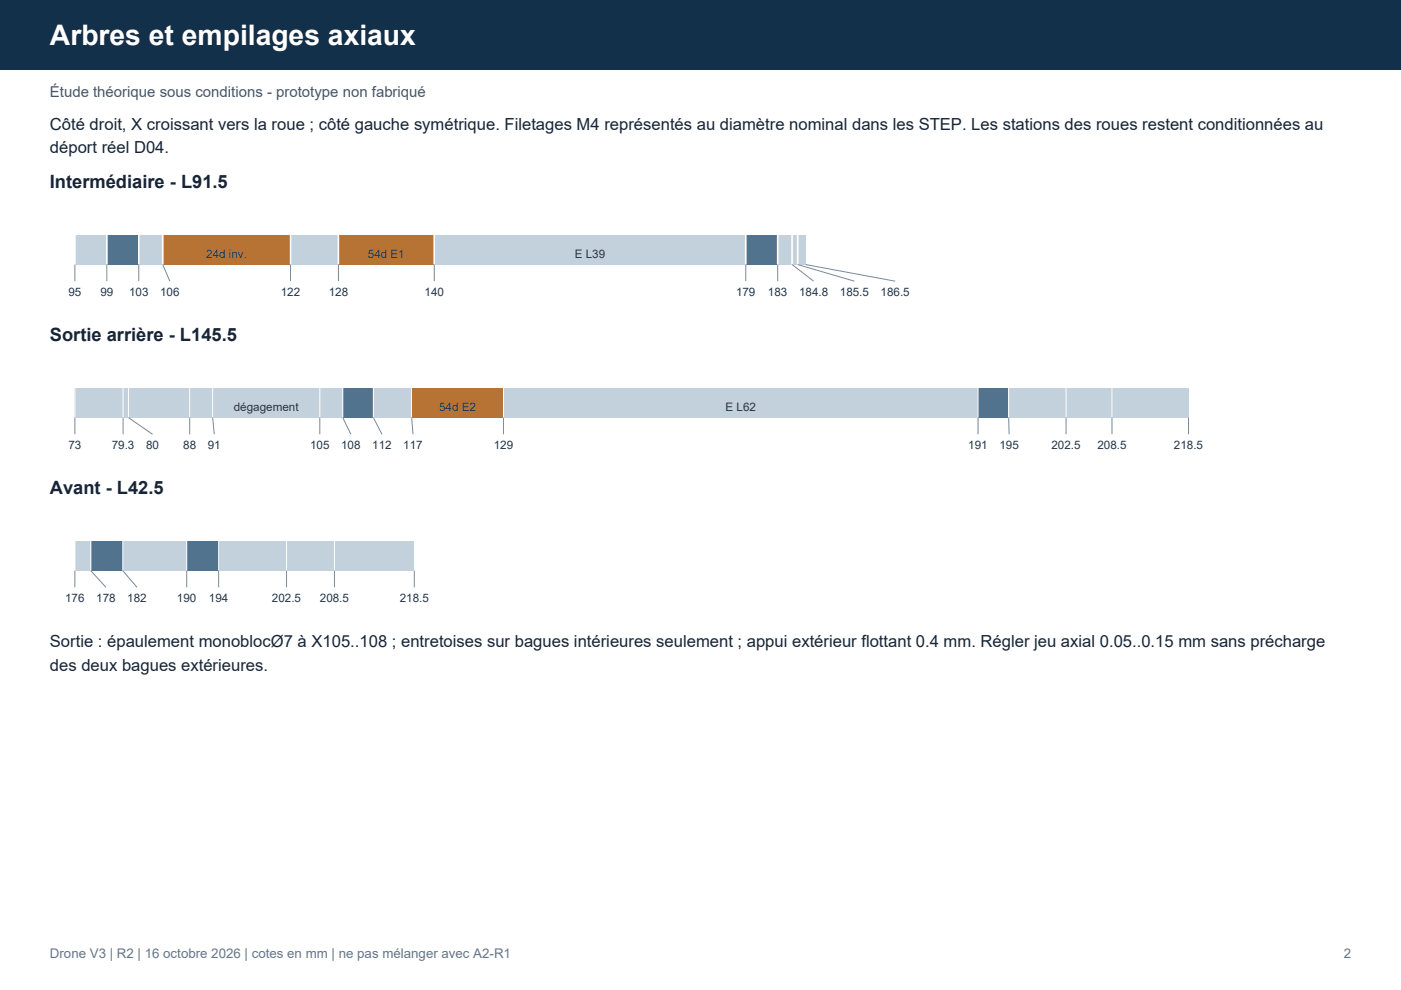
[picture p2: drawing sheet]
<svg xmlns="http://www.w3.org/2000/svg" width="297mm" height="210mm" viewBox="0 0 297 210" stroke-linecap="round" stroke-linejoin="round" font-family="sans-serif">
<path d="M0 0h297v14.8h-297z" fill-rule="evenodd" fill="#12304a"/>
<path d="M15.9 49.7h6.7v6.4h-6.7z" fill-rule="evenodd" fill="#c3d1dc"/>
<path d="M15.9 49.7v6.4" fill="none" stroke="#fff" stroke-width=".35"/>
<path d="M22.6 49.7h6.8v6.4h-6.8z" fill-rule="evenodd" fill="#52738d"/>
<path d="M22.6 49.7v6.4" fill="none" stroke="#fff" stroke-width=".35"/>
<path d="M29.4 49.7h5.1v6.4h-5.1z" fill-rule="evenodd" fill="#c3d1dc"/>
<path d="M29.4 49.7v6.4" fill="none" stroke="#fff" stroke-width=".35"/>
<path d="M34.5 49.7h27.1v6.4h-27.1z" fill-rule="evenodd" fill="#b67334"/>
<path d="M34.5 49.7v6.4" fill="none" stroke="#fff" stroke-width=".35"/>
<path d="M61.6 49.7h10.2v6.4h-10.2z" fill-rule="evenodd" fill="#c3d1dc"/>
<path d="M61.6 49.7v6.4" fill="none" stroke="#fff" stroke-width=".35"/>
<path d="M71.8 49.7h20.3v6.4h-20.3z" fill-rule="evenodd" fill="#b67334"/>
<path d="M71.8 49.7v6.4" fill="none" stroke="#fff" stroke-width=".35"/>
<path d="M92.1 49.7h66v6.4h-66z" fill-rule="evenodd" fill="#c3d1dc"/>
<path d="M92.1 49.7v6.4" fill="none" stroke="#fff" stroke-width=".35"/>
<path d="M158.1 49.7h6.8v6.4h-6.8z" fill-rule="evenodd" fill="#52738d"/>
<path d="M158.1 49.7v6.4" fill="none" stroke="#fff" stroke-width=".35"/>
<path d="M164.9 49.7h3v6.4h-3z" fill-rule="evenodd" fill="#c3d1dc"/>
<path d="M164.9 49.7v6.4" fill="none" stroke="#fff" stroke-width=".35"/>
<path d="M167.9 49.7h1.2v6.4h-1.2z" fill-rule="evenodd" fill="#c3d1dc"/>
<path d="M167.9 49.7v6.4" fill="none" stroke="#fff" stroke-width=".35"/>
<path d="M169.1 49.7h1.7v6.4h-1.7z" fill-rule="evenodd" fill="#c3d1dc"/>
<path d="M169.1 49.7v6.4" fill="none" stroke="#fff" stroke-width=".35"/>
<path d="M15.9 56.1v3.5M22.6 56.1v3.5M29.4 56.1v3.5M34.5 56.1l1.5 3.5M61.6 56.1v3.5M71.8 56.1v3.5M92.1 56.1v3.5M158.1 56.1v3.5M164.9 56.1v3.5M167.9 56.1l4.6 3.5M169.1 56.1l12.1 3.5M170.8 56.1l19 3.5" fill="none" stroke="#778b9c" stroke-width=".21"/>
<path d="M15.9 82.2h10.2v6.3h-10.2z" fill-rule="evenodd" fill="#c3d1dc"/>
<path d="M15.9 82.2v6.3" fill="none" stroke="#fff" stroke-width=".21"/>
<path d="M26.1 82.2h1.1v6.3h-1.1z" fill-rule="evenodd" fill="#c3d1dc"/>
<path d="M26.1 82.2v6.3" fill="none" stroke="#fff" stroke-width=".21"/>
<path d="M27.2 82.2h13v6.3h-13z" fill-rule="evenodd" fill="#c3d1dc"/>
<path d="M27.2 82.2v6.3" fill="none" stroke="#fff" stroke-width=".21"/>
<path d="M40.2 82.2h4.9v6.3h-4.9z" fill-rule="evenodd" fill="#c3d1dc"/>
<path d="M40.2 82.2v6.3" fill="none" stroke="#fff" stroke-width=".21"/>
<path d="M45.1 82.2h22.7v6.3h-22.7z" fill-rule="evenodd" fill="#c3d1dc"/>
<path d="M45.1 82.2v6.3" fill="none" stroke="#fff" stroke-width=".21"/>
<path d="M67.8 82.2h4.9v6.3h-4.9z" fill-rule="evenodd" fill="#c3d1dc"/>
<path d="M67.8 82.2v6.3" fill="none" stroke="#fff" stroke-width=".21"/>
<path d="M72.7 82.2h6.5v6.3h-6.5z" fill-rule="evenodd" fill="#52738d"/>
<path d="M72.7 82.2v6.3" fill="none" stroke="#fff" stroke-width=".21"/>
<path d="M79.2 82.2h8.1v6.3h-8.1z" fill-rule="evenodd" fill="#c3d1dc"/>
<path d="M79.2 82.2v6.3" fill="none" stroke="#fff" stroke-width=".21"/>
<path d="M87.3 82.2h19.5v6.3h-19.5z" fill-rule="evenodd" fill="#b67334"/>
<path d="M87.3 82.2v6.3" fill="none" stroke="#fff" stroke-width=".21"/>
<path d="M106.8 82.2h100.6v6.3h-100.6z" fill-rule="evenodd" fill="#c3d1dc"/>
<path d="M106.8 82.2v6.3" fill="none" stroke="#fff" stroke-width=".21"/>
<path d="M207.4 82.2h6.5v6.3h-6.5z" fill-rule="evenodd" fill="#52738d"/>
<path d="M207.4 82.2v6.3" fill="none" stroke="#fff" stroke-width=".21"/>
<path d="M213.9 82.2h12.1v6.3h-12.1z" fill-rule="evenodd" fill="#c3d1dc"/>
<path d="M213.9 82.2v6.3" fill="none" stroke="#fff" stroke-width=".21"/>
<path d="M226 82.2h9.8v6.3h-9.8z" fill-rule="evenodd" fill="#c3d1dc"/>
<path d="M226 82.2v6.3" fill="none" stroke="#fff" stroke-width=".21"/>
<path d="M235.8 82.2h16.2v6.3h-16.2z" fill-rule="evenodd" fill="#c3d1dc"/>
<path d="M235.8 82.2v6.3" fill="none" stroke="#fff" stroke-width=".21"/>
<g fill="none" stroke="#778b9c" stroke-width=".21">
<path d="M15.9 88.5v3.6M26.1 88.5v3.6M27.2 88.5l5.1 3.6M40.2 88.5v3.6M45.1 88.5l.3 3.6M67.8 88.5v3.6M72.7 88.5l1.7 3.6M79.2 88.5l1.8 3.6M87.3 88.5l.3 3.6M106.8 88.5v3.6M207.4 88.5v3.6M213.9 88.5l.1 3.6"/>
<path d="M226 88.5v3.6M235.8 88.5v3.6M252 88.5v3.6"/>
</g>
<path d="M15.9 114.7h3.4v6.3h-3.4z" fill-rule="evenodd" fill="#c3d1dc"/>
<path d="M15.9 114.7v6.3" fill="none" stroke="#fff" stroke-width=".21"/>
<path d="M19.3 114.7h6.7v6.3h-6.7z" fill-rule="evenodd" fill="#52738d"/>
<path d="M19.3 114.7v6.3" fill="none" stroke="#fff" stroke-width=".21"/>
<path d="M26 114.7h13.6v6.3h-13.6z" fill-rule="evenodd" fill="#c3d1dc"/>
<path d="M26 114.7v6.3" fill="none" stroke="#fff" stroke-width=".21"/>
<path d="M39.6 114.7h6.8v6.3h-6.8z" fill-rule="evenodd" fill="#52738d"/>
<path d="M39.6 114.7v6.3" fill="none" stroke="#fff" stroke-width=".21"/>
<path d="M46.4 114.7h14.3v6.3h-14.3z" fill-rule="evenodd" fill="#c3d1dc"/>
<path d="M46.4 114.7v6.3" fill="none" stroke="#fff" stroke-width=".21"/>
<path d="M60.7 114.7h10.2v6.3h-10.2z" fill-rule="evenodd" fill="#c3d1dc"/>
<path d="M60.7 114.7v6.3" fill="none" stroke="#fff" stroke-width=".21"/>
<path d="M70.9 114.7h16.9v6.3h-16.9z" fill-rule="evenodd" fill="#c3d1dc"/>
<path d="M70.9 114.7v6.3" fill="none" stroke="#fff" stroke-width=".21"/>
<path d="M15.9 121v3.5M19.3 121l3.2 3.5M26 121l3.1 3.5M39.6 121v3.5M46.4 121v3.5M60.7 121v3.5M70.9 121v3.5M87.8 121v3.5" fill="none" stroke="#778b9c" stroke-width=".21"/>
<text font-size="6" fill="#fff" x="10.6" y="9.5">Arbres et empilages axiaux</text>
<g font-size="3.9" fill="#182536">
<text x="10.6" y="39.9">Intermédiaire - L91.5</text>
<text x="10.6" y="72.3">Sortie arrière - L145.5</text>
<text x="10.6" y="104.8">Avant - L42.5</text>
</g>
<g font-size="3.5" fill="#182536">
<text x="10.6" y="27.5">Côté droit, X croissant vers la roue ; côté gauche symétrique. Filetages M4 représentés au diamètre nominal dans les STEP. Les stations des roues restent conditionnées au</text>
<text x="10.6" y="32.5">déport réel D04.</text>
<text x="10.6" y="137.2">Sortie : épaulement monoblocØ7 à X105..108 ; entretoises sur bagues intérieures seulement ; appui extérieur flottant 0.4 mm. Régler jeu axial 0.05..0.15 mm sans précharge</text>
<text x="10.6" y="142.2">des deux bagues extérieures.</text>
</g>
<text font-size="3.2" fill="#475569" x="10.6" y="20.5">Étude théorique sous conditions - prototype non fabriqué</text>
<g font-size="2.8" fill="#64748b">
<text x="10.6" y="203.2">Drone V3 | R2 | 16 octobre 2026 | cotes en mm | ne pas mélanger avec A2-R1</text>
<text x="284.9" y="203.2">2</text>
</g>
<g font-size="2.5" fill="#24364b">
<text x="43.7" y="54.7">24d inv.</text>
<text x="78" y="54.7">54d E1</text>
<text x="121.9" y="54.7">E L39</text>
<text x="14.5" y="62.8">95</text>
<text x="21.3" y="62.8">99</text>
<text x="27.4" y="62.8">103</text>
<text x="34" y="62.8">106</text>
<text x="59.5" y="62.8">122</text>
<text x="69.7" y="62.8">128</text>
<text x="90" y="62.8">140</text>
<text x="156.1" y="62.8">179</text>
<text x="162.8" y="62.8">183</text>
<text x="169.4" y="62.8">184.8</text>
<text x="178.1" y="62.8">185.5</text>
<text x="186.7" y="62.8">186.5</text>
<text x="49.6" y="87.1">dégagement</text>
<text x="93.1" y="87.1">54d E2</text>
<text x="153.8" y="87.1">E L62</text>
<text x="14.5" y="95.2">73</text>
<text x="23.7" y="95.2">79.3</text>
<text x="31" y="95.2">80</text>
<text x="38.8" y="95.2">88</text>
<text x="44.1" y="95.2">91</text>
<text x="65.7" y="95.2">105</text>
<text x="72.3" y="95.2">108</text>
<text x="78.9" y="95.2">112</text>
<text x="85.5" y="95.2">117</text>
<text x="104.7" y="95.2">129</text>
<text x="205.3" y="95.2">191</text>
<text x="211.9" y="95.2">195</text>
<text x="222.9" y="95.2">202.5</text>
<text x="232.7" y="95.2">208.5</text>
<text x="248.9" y="95.2">218.5</text>
<text x="13.8" y="127.7">176</text>
<text x="20.4" y="127.7">178</text>
<text x="27" y="127.7">182</text>
<text x="37.5" y="127.7">190</text>
<text x="44.3" y="127.7">194</text>
<text x="57.7" y="127.7">202.5</text>
<text x="67.8" y="127.7">208.5</text>
<text x="84.8" y="127.7">218.5</text>
</g>
</svg>
